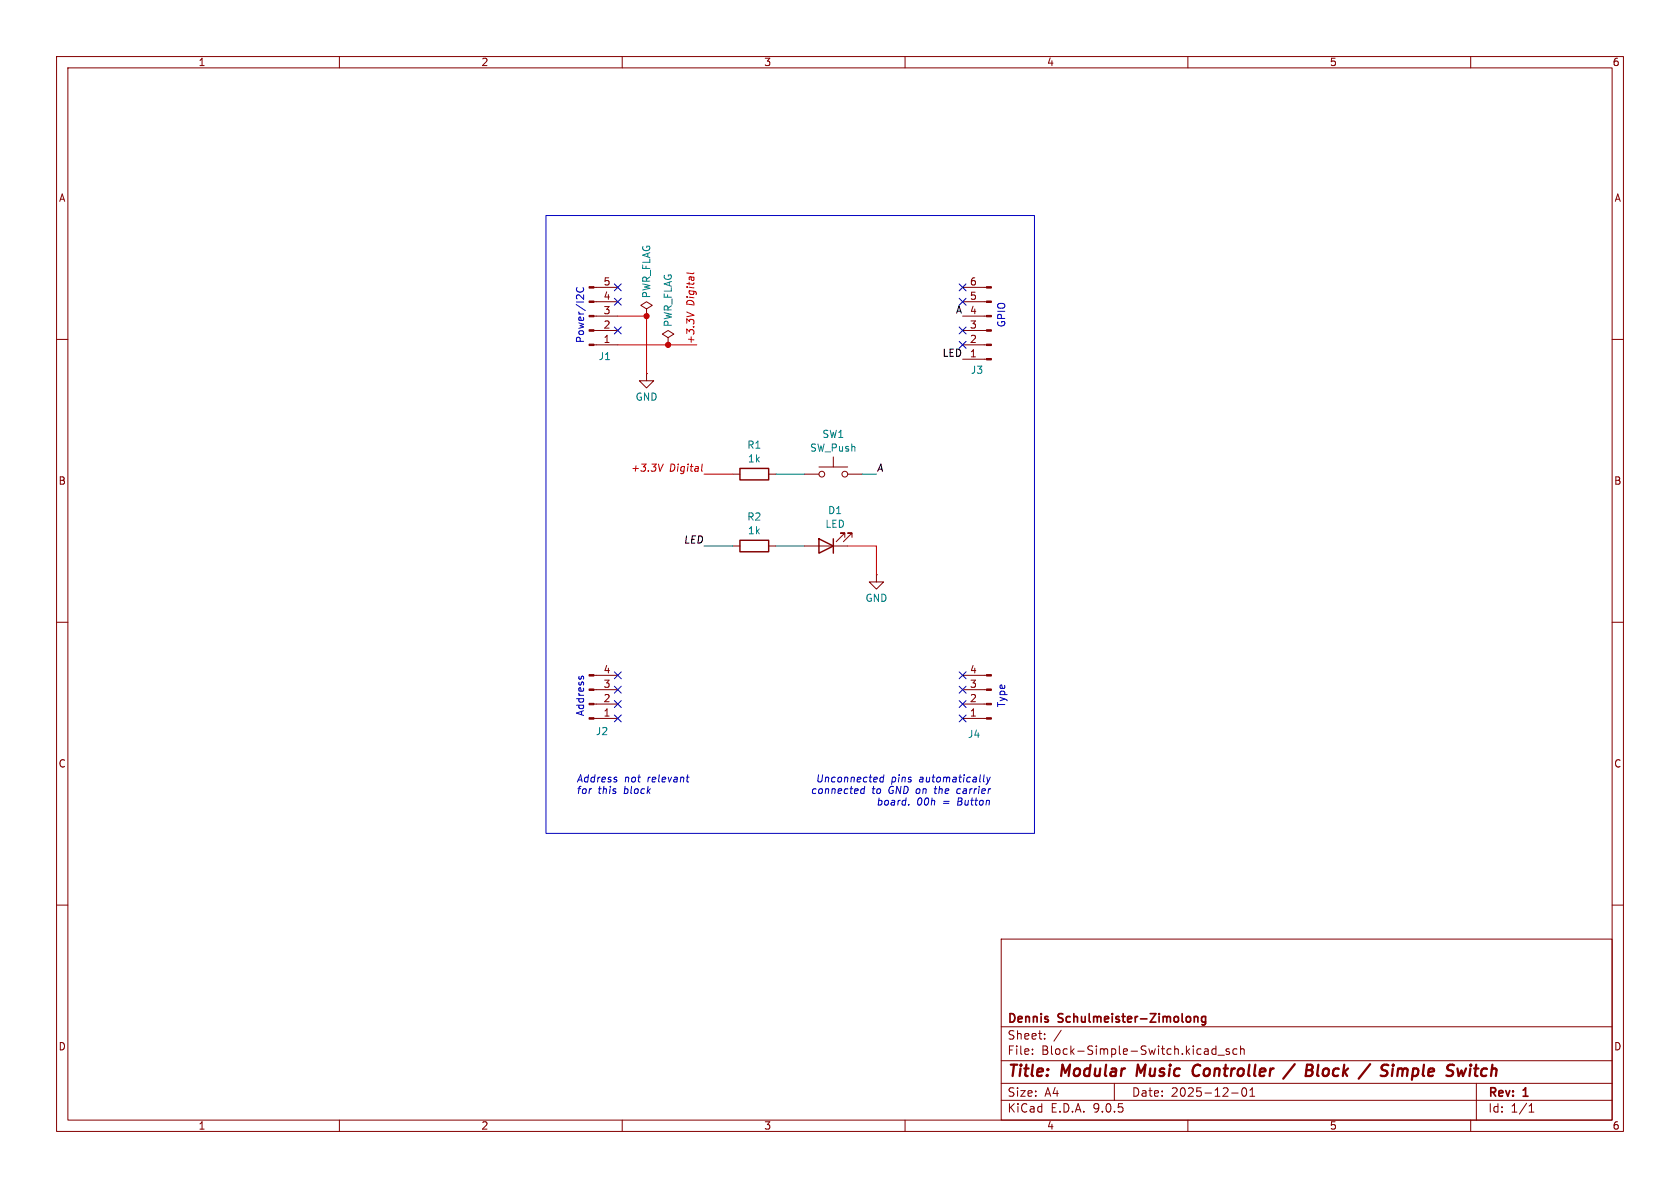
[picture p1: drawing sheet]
<svg xmlns="http://www.w3.org/2000/svg" width="297mm" height="210mm" viewBox="0 0 297 210" stroke-linecap="round" stroke-linejoin="round" font-family="sans-serif">
<g fill="none" stroke="#840000" stroke-width=".18">
<path d="M10 10h277v190h-277zM12 12h273v186h-273zM60 10v2M110 10v2M160 10v2M210 10v2M260 10v2M105 58.4h4.2M105 55.9h4.2M105 53.3h4.2M105 50.8h4.2M114.3 54.6l1-.6-1-.7-1 .7 1 .6v1.3"/>
<path d="M114.3 55.9h.1M118.1 59.7l1-.6-1-.7-1 .7 1 .6v1.3M170.2 58.4h4.2M170.2 55.9h4.2M170.2 53.3h4.2M170.2 50.8h4.2M10 60h2M105 61h4.2M114.3 66v1.3h1.3l-1.3 1.3-1.3-1.3h1.3M114.3 66h.1M118.1 61h.1M170.2 63.5h4.2"/>
<path d="M170.2 61h4.2M285 60h2M129.5 96.5h1.3M129.5 83.8h1.3M135.9 96.5h1.3M135.9 83.8h1.3M142.2 96.5h7.7M142.2 83.8h2.6M144.8 82.6h5.1M147.3 80.8v1.8M149.4 95v-.8h-.8h.8l-1.6 1.6M149.9 83.8h2.5"/>
<path d="M150.6 95v-.8h-.7h.7l-1.5 1.6M10 110h2M105 119.4h4.2M154.9 101.6v1.3h1.3l-1.3 1.2-1.2-1.2h1.2M154.9 101.6h.1M170.2 119.4h4.2M285 110h2M105 127h4.2M105 124.5h4.2M105 121.9h4.2M170.2 127h4.2M170.2 124.5h4.2"/>
<path d="M170.2 121.9h4.2M10 160h2M177 166h108v32h-108zM285 160h2M60 198v2M110 198v2M160 198v2M177 194.5h108M177 191.5h108M177 187.5h108M177 181.5h108M182.5 186.3v.1"/>
<path d="M182.5 185.5v.1M184.7 183.6v.1M184.7 182.8v.1M187.6 182.1l-1.3 2M197 191.5v3M210 198v2M213.5 185.5l.1 .9M213.6 186.3l-.1 .1M213.6 185.8h-.1M215 184.9v1.5M215 185.5l-.5-.1-.3 .3v.4l.2 .2h.6M215.3 186.5h1.2"/>
<path d="M217.3 185.5l-.3-.1-.3 .2 .1 .2 .5 .2v.3h-.6M217.7 193.2h1.2M218.7 185.5l-.5-.1-.2 .3v.4l.1 .2h.6M219.3 185.5l.2-.1 .4 .1 .1 .9M219.3 184.9v1.5M219.7 192.4l.2-.1a.81 .81 0 0 1 .6 .6 .81 .81 0 0 1-.3 .8l-.2 .1a.81 .81 0 0 1-.3-1.4zM221 193.8h.8M221 192.7l.4-.4v1.5M260 198v2M261 191.5v6.5M270.3 196.6h.9M270.3 195.5l.4-.4v1.5"/>
<circle cx="145.3" cy="83.8" r=".51"/>
<circle cx="149.4" cy="83.8" r=".51"/>
</g>
<g fill="none" stroke="#840000" stroke-width=".4">
<path d="M201.2 188.2l-.3 2M211.8 188.2a1.13 1.13 0 0 0-.9 .7 1.13 1.13 0 0 0 .2 1.2l.3 .1 .5-.1M228.9 188.1l-2 2.6M231.9 189.3a.53 .53 0 0 1 0 .7M231.9 188.3a.44 .44 0 0 1 0 .7M233.1 188.2l-.2 1.7 .2 .3M247.2 189.1a.49 .49 0 0 1 .8 .1M247.2 188.9l-.2 1.3M248 189.2l-.1 1M248.3 188.9l-.3 .3M259.9 188.9l-.1 1.3M260 188.2v.2"/>
<path d="M260 188.2l-.1 .1 .1 .1M260 188.2l.1 .1-.1 .1M260.6 188.9h.8"/>
</g>
<path d="M211.1 179.7v1M211.1 179.8l.2-.1 .4 .1 .1 .9M213.1 179.8l-.4-.1-.3 .3v.4l.2 .2h.5M213.1 179.7v1.2l-.3 .3-.3-.1" fill="none" stroke="#840000" stroke-width=".3"/>
<g fill="#840000" stroke="#840000" stroke-width=".18">
<path d="M174.4 63.4h.9v.2h-.9z"/>
<path d="M174.4 60.8h.9v.3h-.9z"/>
<path d="M174.4 58.3h.9v.2h-.9z"/>
<path d="M174.4 55.8h.9v.2h-.9z"/>
<path d="M174.4 53.2h.9v.3h-.9z"/>
<path d="M174.4 50.7h.9v.2h-.9z"/>
<path d="M104.1 126.9h.9v.2h-.9z"/>
<path d="M104.1 124.3h.9v.3h-.9z"/>
<path d="M104.1 121.8h.9v.2h-.9z"/>
<path d="M104.1 119.3h.9v.2h-.9z"/>
<path d="M174.4 126.9h.9v.2h-.9z"/>
<path d="M174.4 124.3h.9v.3h-.9z"/>
<path d="M174.4 121.8h.9v.2h-.9z"/>
<path d="M174.4 119.3h.9v.2h-.9z"/>
<path d="M104.1 60.8h.9v.3h-.9z"/>
<path d="M104.1 58.3h.9v.2h-.9z"/>
<path d="M104.1 55.8h.9v.2h-.9z"/>
<path d="M104.1 53.2h.9v.3h-.9z"/>
<path d="M104.1 50.7h.9v.2h-.9z"/>
</g>
<path d="M130.8 95.5h5.1v2h-5.1zM130.8 82.8h5.1v2h-5.1zM144.8 95.3l2.5 1.2-2.5 1.3zM147.3 95.3v2.5" fill="none" stroke="#840000" stroke-width=".25"/>
<path d="M109.2 55.9h5.1v10.1M121.4 55.1l1.3 .6M122.7 48.2l-.2 .2-1.1-.1M109.2 61h14M117.3 82l-.6 1.3M124.1 82l-.1 1.1 .2 .2M124.5 83.8h5M149.9 96.5h5v5.1" fill="none" stroke="#c20000" stroke-width=".18"/>
<path d="M124.5 96.5h5M137.2 96.5h5M137.2 83.8h5M152.4 83.8h2.5" fill="none" stroke="#008400" stroke-width=".18"/>
<g fill="none" stroke="#000084" stroke-width=".18">
<path d="M108.6 52.7l1.2 1.2M108.6 50.2l1.2 1.2M108.6 57.8l1.2 1.2M109.8 52.7l-1.2 1.2M109.8 50.2l-1.2 1.2M109.8 57.8l-1.2 1.2M169.6 57.8l1.2 1.2M169.6 52.7l1.2 1.2M169.6 50.2l1.2 1.2M170.8 57.8l-1.2 1.2M170.8 52.7l-1.2 1.2M170.8 50.2l-1.2 1.2"/>
<path d="M169.6 60.4l1.2 1.2M170.8 60.4l-1.2 1.2M108.6 118.8l1.2 1.2M109.8 118.8l-1.2 1.2M169.6 118.8l1.2 1.2M170.8 118.8l-1.2 1.2M108.6 123.9l1.2 1.2M108.6 126.4l1.2 1.2M108.6 121.3l1.2 1.2M109.8 123.9l-1.2 1.2M109.8 126.4l-1.2 1.2M109.8 121.3l-1.2 1.2"/>
<path d="M169.6 121.3l1.2 1.2M169.6 123.9l1.2 1.2M169.6 126.4l1.2 1.2M170.8 121.3l-1.2 1.2M170.8 123.9l-1.2 1.2M170.8 126.4l-1.2 1.2"/>
</g>
<g fill="none" stroke="#0000c2" stroke-width=".18">
<path d="M96.5 38.1h86.4v109.2h-86.4zM102 50.9a.6 .6 0 0 0 .5 .8 .6 .6 0 0 0 .7-.6l-.1-.2M102.4 119.6l-.1 .1M102.8 119.7l.1-.2 .3 .2M108.9 137.4h.2M109 137.9v.3M121.3 137.4h.5M121.6 138.2h.1M152.8 139.5l-.3-.1-.3 .3M152.9 139l-.2 1.3M156.2 137.4h-.5l-.2 .6 .2 .2h.4M156.3 137l-.2 1.2"/>
<path d="M169.3 139.6l-.2 .4 .2 .3M174 137l-.2 1.1 .2 .1M174.5 137.4l.2 .8M174.7 138.2l-.4 .5M175.1 137.4l-.4 .8M152.2 140.2l.2 .1 .3-.1M160.7 142.2l-.1 .1"/>
</g>
<g fill="#c20000" stroke="#c20000" stroke-width=".18">
<circle cx="114.3" cy="55.9" r=".46"/>
<circle cx="118.1" cy="61" r=".46"/>
</g>
<g font-size="2.8" fill="#840000">
<text x="178" y="190.9">Title:</text>
<text x="187.7" y="190.9">Modular</text>
<text x="201.8" y="190.9">Music</text>
<text x="212.5" y="190.9">Controller</text>
<text x="229.7" y="190.9">/</text>
<text x="234.1" y="190.9">Block</text>
<text x="244.6" y="190.9">/</text>
<text x="249" y="190.9">Simple</text>
<text x="261.4" y="190.9">Switch</text>
</g>
<g font-size="2.1" fill="#840000">
<text x="178" y="184">Sheet:</text>
<text x="178" y="181.2">Dennis</text>
<text x="187.2" y="181.2">Schulmeister-Zimolong</text>
<text x="178" y="186.7">File:</text>
<text x="184.1" y="186.7">Block-Simple-Switch.kicad_sch</text>
<text x="178" y="196.9">KiCad</text>
<text x="178" y="194.1">Size:</text>
<text x="184.7" y="194.1">A4</text>
<text x="185.7" y="196.9">E.D.A.</text>
<text x="193.3" y="196.9">9.0.5</text>
<text x="200" y="194.1">Date:</text>
<text x="207" y="194.1">2025-12-01</text>
<text x="263" y="194.3">Rev:</text>
<text x="263" y="196.9">Id:</text>
<text x="267.1" y="196.9">1/1</text>
<text x="269.4" y="194.3">1</text>
</g>
<g font-size="1.8" fill="#840000">
<text x="35" y="11.9">1</text>
<text x="85" y="11.9">2</text>
<text x="135" y="11.9">3</text>
<text x="185" y="11.9">4</text>
<text x="235" y="11.9">5</text>
<text x="285" y="11.9">6</text>
<text x="10.3" y="35.9">A</text>
<text x="285.3" y="35.9">A</text>
<text x="106.6" y="53.1">4</text>
<text x="106.6" y="50.5">5</text>
<text x="171.4" y="53.1">5</text>
<text x="171.4" y="50.5">6</text>
<text x="106.6" y="58.2">2</text>
<text x="106.6" y="55.6">3</text>
<text x="171.4" y="58.2">3</text>
<text x="171.4" y="55.6">4</text>
<text x="106.6" y="60.7">1</text>
<text x="171.4" y="63.2">1</text>
<text x="171.4" y="60.7">2</text>
<text x="10.3" y="85.9">B</text>
<text x="285.3" y="85.9">B</text>
<text x="106.6" y="119.1">4</text>
<text x="171.4" y="119.1">4</text>
<text x="106.6" y="124.2">2</text>
<text x="106.6" y="121.7">3</text>
<text x="171.4" y="124.2">2</text>
<text x="171.4" y="121.7">3</text>
<text x="106.6" y="126.7">1</text>
<text x="171.4" y="126.7">1</text>
<text x="10.3" y="135.9">C</text>
<text x="285.3" y="135.9">C</text>
<text x="10.3" y="185.9">D</text>
<text x="285.3" y="185.9">D</text>
<text x="35" y="199.9">1</text>
<text x="85" y="199.9">2</text>
<text x="135" y="199.9">3</text>
<text x="185" y="199.9">4</text>
<text x="235" y="199.9">5</text>
<text x="285" y="199.9">6</text>
</g>
<g font-size="1.8" fill="#008484">
<text x="115.2" y="52.8" transform="rotate(-90 115.2 52.8)">PWR_FLAG</text>
<text x="119" y="57.9" transform="rotate(-90 119 57.9)">PWR_FLAG</text>
<text x="105.7" y="63.9">J1</text>
<text x="112.3" y="71">GND</text>
<text x="171.5" y="66.3">J3</text>
<text x="145.3" y="77.6">SW1</text>
<text x="132" y="79.5">R1</text>
<text x="132.1" y="81.9">1k</text>
<text x="143.1" y="80">SW_Push</text>
<text x="132" y="92.2">R2</text>
<text x="132.1" y="94.6">1k</text>
<text x="145.8" y="93.5">LED</text>
<text x="146.3" y="91.1">D1</text>
<text x="152.9" y="106.6">GND</text>
<text x="105.2" y="130.1">J2</text>
<text x="171" y="130.7">J4</text>
</g>
<g font-size="1.8" fill="#c20000">
<text x="122.8" y="54.1" transform="rotate(-90 122.8 54.1)">Digital</text>
<text x="122.8" y="61" transform="rotate(-90 122.8 61)">+3.3V</text>
<text x="111.4" y="83.5">+3.3V</text>
<text x="118.3" y="83.5">Digital</text>
</g>
<g font-size="1.8">
<text x="168.9" y="55.5">A</text>
<text x="166.5" y="63.2">LED</text>
<text x="154.9" y="83.5">A</text>
<text x="120.8" y="96.2">LED</text>
</g>
<g font-size="1.8" fill="#0000c2">
<text x="177.8" y="58" transform="rotate(-90 177.8 58)">GPIO</text>
<text x="103.6" y="60.8" transform="rotate(-90 103.6 60.8)">Power/I2C</text>
<text x="177.8" y="125.1" transform="rotate(-90 177.8 125.1)">Type</text>
<text x="103.6" y="126.7" transform="rotate(-90 103.6 126.7)">Address</text>
<text x="101.9" y="138.6">Address</text>
<text x="101.9" y="140.7">for</text>
<text x="105.7" y="140.7">this</text>
<text x="110.3" y="138.6">not</text>
<text x="110.4" y="140.7">block</text>
<text x="114.5" y="138.6">relevant</text>
<text x="143.2" y="140.7">connected</text>
<text x="144.2" y="138.6">Unconnected</text>
<text x="154.1" y="140.7">to</text>
<text x="154.9" y="142.7">board.</text>
<text x="157.1" y="140.7">GND on</text>
<text x="157.5" y="138.6">pins</text>
<text x="162" y="142.7">00h</text>
<text x="162.6" y="138.6">automatically</text>
<text x="165.6" y="140.7">the</text>
<text x="166.8" y="142.7">=</text>
<text x="169.5" y="142.7">Button</text>
<text x="169.8" y="140.7">carrier</text>
</g>
</svg>
